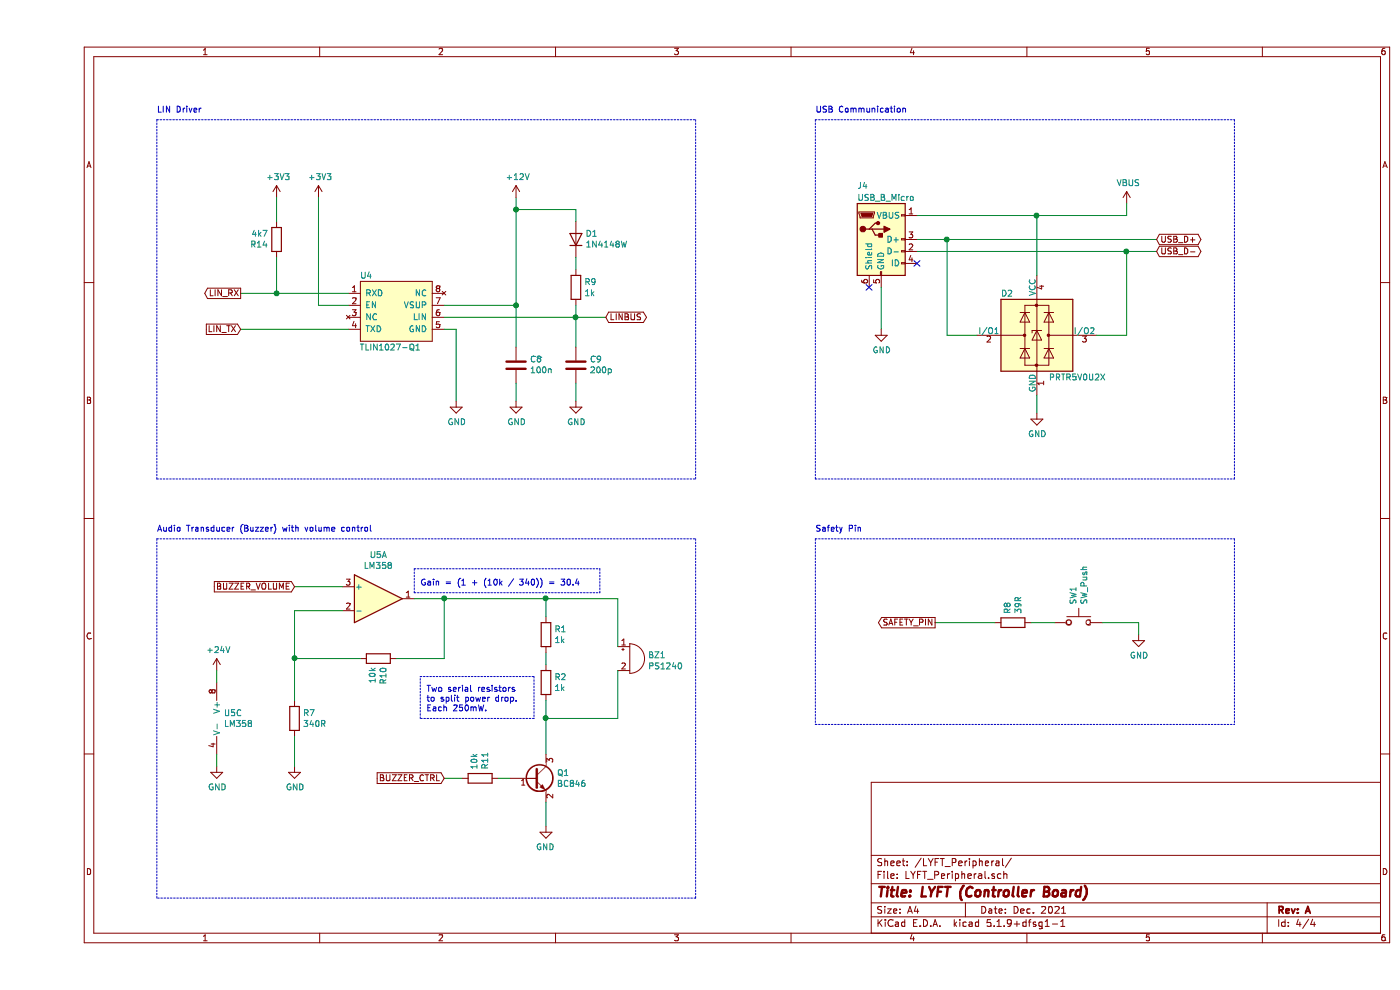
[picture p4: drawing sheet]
EESchema Schematic File Version 4
EELAYER 30 0
EELAYER END
$Descr A4 11693 8268
encoding utf-8
Sheet 4 4
Title "LYFT (Controller Board)"
Date "Dec. 2021"
Rev "A"
Comp ""
Comment1 ""
Comment2 ""
Comment3 ""
Comment4 ""
$EndDescr
$Comp
L Connector:USB_B_Micro J4
U 1 1
P 7050 2000
F 0 "J4" H 6850 2450 50  0000 L CNN
F 1 "USB_B_Micro" H 6850 2350 50  0000 L CNN
F 2 "Connector_USB:USB_Micro-B_Wuerth_614105150721_Vertical_CircularHoles" H 7200 1950 50  0001 C CNN
F 3 "~" H 7200 1950 50  0001 C CNN
	1    7050 2000
	1    0    0    -1  
$EndComp
$Comp
L power:GND #PWR031
U 1 1
P 7050 2750
F 0 "#PWR031" H 7050 2500 50  0001 C CNN
F 1 "GND" H 7055 2577 50  0000 C CNN
F 2 "" H 7050 2750 50  0001 C CNN
F 3 "" H 7050 2750 50  0001 C CNN
	1    7050 2750
	1    0    0    -1  
$EndComp
NoConn ~ 6950 2400
NoConn ~ 7350 2200
Text GLabel 9350 2000 2    50   BiDi ~ 0
USB_D+
Text GLabel 9350 2100 2    50   BiDi ~ 0
USB_D-
$Comp
L power:VBUS #PWR033
U 1 1
P 9100 1700
F 0 "#PWR033" H 9100 1550 50  0001 C CNN
F 1 "VBUS" H 9115 1873 50  0000 C CNN
F 2 "" H 9100 1700 50  0001 C CNN
F 3 "" H 9100 1700 50  0001 C CNN
	1    9100 1700
	1    0    0    -1  
$EndComp
$Comp
L Power_Protection:PRTR5V0U2X D2
U 1 1
P 8350 2800
F 0 "D2" H 8050 3150 50  0000 L CNN
F 1 "PRTR5V0U2X" H 8450 2450 50  0000 L CNN
F 2 "Package_TO_SOT_SMD:SOT-143" H 8410 2800 50  0001 C CNN
F 3 "https://assets.nexperia.com/documents/data-sheet/PRTR5V0U2X.pdf" H 8410 2800 50  0001 C CNN
	1    8350 2800
	1    0    0    -1  
$EndComp
$Comp
L power:GND #PWR032
U 1 1
P 8350 3450
F 0 "#PWR032" H 8350 3200 50  0001 C CNN
F 1 "GND" H 8355 3277 50  0000 C CNN
F 2 "" H 8350 3450 50  0001 C CNN
F 3 "" H 8350 3450 50  0001 C CNN
	1    8350 3450
	1    0    0    -1  
$EndComp
Wire Wire Line
	9100 1800 9100 1700
Wire Wire Line
	9350 2000 7600 2000
Wire Wire Line
	7350 2100 9100 2100
Wire Wire Line
	7850 2800 7600 2800
Wire Wire Line
	7600 2800 7600 2000
Connection ~ 7600 2000
Wire Wire Line
	7600 2000 7350 2000
Wire Wire Line
	8850 2800 9100 2800
Wire Wire Line
	9100 2800 9100 2100
Connection ~ 9100 2100
Wire Wire Line
	9100 2100 9350 2100
Wire Wire Line
	8350 2300 8350 1800
Wire Wire Line
	8350 3300 8350 3450
Wire Wire Line
	7050 2750 7050 2400
Text Notes 6500 950  0    50   ~ 0
USB Communication
$Comp
L LYFT:TLIN1027-Q1 U4
U 1 1
P 3000 2600
F 0 "U4" H 2750 2900 50  0000 C CNN
F 1 "TLIN1027-Q1" H 2950 2300 50  0000 C CNN
F 2 "Package_SO:SOIC-8_3.9x4.9mm_P1.27mm" H 3000 2600 50  0001 C CNN
F 3 "https://www.ti.com/lit/ds/symlink/tlin1027-q1.pdf?ts=1633102243678&ref_url=https%253A%252F%252Fwww.google.com%252F" H 3000 2600 50  0001 C CNN
	1    3000 2600
	1    0    0    -1  
$EndComp
$Comp
L Device:C C9
U 1 1
P 4500 3050
F 0 "C9" H 4385 3004 50  0000 R CNN
F 1 "200p" H 4385 3095 50  0000 R CNN
F 2 "Capacitor_SMD:C_0805_2012Metric_Pad1.18x1.45mm_HandSolder" H 4538 2900 50  0001 C CNN
F 3 "~" H 4500 3050 50  0001 C CNN
	1    4500 3050
	-1   0    0    1   
$EndComp
$Comp
L Device:R R9
U 1 1
P 4500 2400
F 0 "R9" H 4570 2446 50  0000 L CNN
F 1 "1k" H 4570 2355 50  0000 L CNN
F 2 "Resistor_SMD:R_0805_2012Metric_Pad1.20x1.40mm_HandSolder" V 4430 2400 50  0001 C CNN
F 3 "~" H 4500 2400 50  0001 C CNN
	1    4500 2400
	1    0    0    -1  
$EndComp
Text GLabel 4750 2650 2    50   BiDi ~ 0
LINBUS
$Comp
L power:GND #PWR026
U 1 1
P 3500 3350
F 0 "#PWR026" H 3500 3100 50  0001 C CNN
F 1 "GND" H 3505 3177 50  0000 C CNN
F 2 "" H 3500 3350 50  0001 C CNN
F 3 "" H 3500 3350 50  0001 C CNN
	1    3500 3350
	1    0    0    -1  
$EndComp
$Comp
L power:GND #PWR030
U 1 1
P 4500 3350
F 0 "#PWR030" H 4500 3100 50  0001 C CNN
F 1 "GND" H 4505 3177 50  0000 C CNN
F 2 "" H 4500 3350 50  0001 C CNN
F 3 "" H 4500 3350 50  0001 C CNN
	1    4500 3350
	1    0    0    -1  
$EndComp
Wire Wire Line
	4500 3350 4500 3200
$Comp
L power:+12V #PWR028
U 1 1
P 4000 1650
F 0 "#PWR028" H 4000 1500 50  0001 C CNN
F 1 "+12V" H 4015 1823 50  0000 C CNN
F 2 "" H 4000 1650 50  0001 C CNN
F 3 "" H 4000 1650 50  0001 C CNN
	1    4000 1650
	1    0    0    -1  
$EndComp
Connection ~ 4500 2650
Wire Wire Line
	4500 2650 4500 2900
Wire Wire Line
	4500 2650 4750 2650
Wire Wire Line
	4500 1850 4500 1750
Wire Wire Line
	4500 2150 4500 2250
Wire Wire Line
	4500 2550 4500 2650
Text GLabel 1700 2750 0    50   Input ~ 0
LIN_TX
Text GLabel 1700 2450 0    50   Output ~ 0
LIN_RX
$Comp
L power:+3V3 #PWR024
U 1 1
P 2350 1650
F 0 "#PWR024" H 2350 1500 50  0001 C CNN
F 1 "+3V3" H 2365 1823 50  0000 C CNN
F 2 "" H 2350 1650 50  0001 C CNN
F 3 "" H 2350 1650 50  0001 C CNN
	1    2350 1650
	1    0    0    -1  
$EndComp
Wire Wire Line
	2350 1650 2350 2550
Wire Notes Line
	1000 4000 1000 1000
Wire Notes Line
	10000 1000 10000 4000
Text Notes 1000 950  0    50   ~ 0
LIN Driver
$Comp
L Device:C C8
U 1 1
P 4000 3050
F 0 "C8" H 3885 3004 50  0000 R CNN
F 1 "100n" H 3885 3095 50  0000 R CNN
F 2 "Capacitor_SMD:C_0805_2012Metric_Pad1.18x1.45mm_HandSolder" H 4038 2900 50  0001 C CNN
F 3 "~" H 4000 3050 50  0001 C CNN
	1    4000 3050
	-1   0    0    1   
$EndComp
Wire Wire Line
	3500 2750 3500 3350
Wire Wire Line
	4000 1650 4000 1750
$Comp
L power:GND #PWR029
U 1 1
P 4000 3350
F 0 "#PWR029" H 4000 3100 50  0001 C CNN
F 1 "GND" H 4005 3177 50  0000 C CNN
F 2 "" H 4000 3350 50  0001 C CNN
F 3 "" H 4000 3350 50  0001 C CNN
	1    4000 3350
	1    0    0    -1  
$EndComp
Wire Wire Line
	4000 3350 4000 3200
Connection ~ 4000 1750
Wire Wire Line
	4000 1750 4500 1750
Wire Wire Line
	4000 1750 4000 2550
Wire Wire Line
	3400 2750 3500 2750
Wire Wire Line
	4500 2650 3400 2650
Wire Wire Line
	3400 2550 4000 2550
Connection ~ 4000 2550
Wire Wire Line
	4000 2550 4000 2900
Wire Notes Line
	6500 1000 6500 4000
Wire Notes Line
	6500 1000 10000 1000
Wire Notes Line
	6500 4000 10000 4000
Wire Notes Line
	5500 4000 5500 1000
Wire Notes Line
	1000 1000 5500 1000
Wire Notes Line
	1000 4000 5500 4000
Text GLabel 7500 5200 0    50   Output ~ 0
SAFETY_PIN
$Comp
L Device:R R8
U 1 1
P 8150 5200
F 0 "R8" H 8220 5246 50  0000 L CNN
F 1 "39R" H 8220 5155 50  0000 L CNN
F 2 "Resistor_SMD:R_0805_2012Metric_Pad1.20x1.40mm_HandSolder" V 8080 5200 50  0001 C CNN
F 3 "~" H 8150 5200 50  0001 C CNN
	1    8150 5200
	0    -1   -1   0   
$EndComp
$Comp
L power:GND #PWR027
U 1 1
P 9200 5300
F 0 "#PWR027" H 9200 5050 50  0001 C CNN
F 1 "GND" H 9205 5127 50  0000 C CNN
F 2 "" H 9200 5300 50  0001 C CNN
F 3 "" H 9200 5300 50  0001 C CNN
	1    9200 5300
	1    0    0    -1  
$EndComp
Text Notes 6500 4450 0    50   ~ 0
Safety Pin
$Comp
L Switch:SW_Push SW1
U 1 1
P 8700 5200
F 0 "SW1" V 8654 5348 50  0000 L CNN
F 1 "SW_Push" V 8745 5348 50  0000 L CNN
F 2 "Button_Switch_THT:SW_Tactile_SPST_Angled_PTS645Vx31-2LFS" H 8700 5400 50  0001 C CNN
F 3 "~" H 8700 5400 50  0001 C CNN
	1    8700 5200
	1    0    0    -1  
$EndComp
$Comp
L Device:R R11
U 1 1
P 3700 6500
AR Path="/612B67A7/6177CA29" Ref="R11"  Part="1" 
AR Path="/61830454/6177CA29" Ref="R?"  Part="1" 
F 0 "R11" H 3770 6546 50  0000 L CNN
F 1 "10k" H 3770 6455 50  0000 L CNN
F 2 "Resistor_SMD:R_0805_2012Metric_Pad1.20x1.40mm_HandSolder" V 3630 6500 50  0001 C CNN
F 3 "~" H 3700 6500 50  0001 C CNN
	1    3700 6500
	0    1    -1   0   
$EndComp
$Comp
L Transistor_BJT:BC846 Q1
U 1 1
P 4150 6500
AR Path="/612B67A7/6177CA2F" Ref="Q1"  Part="1" 
AR Path="/61830454/6177CA2F" Ref="Q?"  Part="1" 
F 0 "Q1" H 4341 6546 50  0000 L CNN
F 1 "BC846" H 4341 6455 50  0000 L CNN
F 2 "Package_TO_SOT_SMD:SOT-23" H 4350 6425 50  0001 L CIN
F 3 "https://assets.nexperia.com/documents/data-sheet/BC846_SER.pdf" H 4150 6500 50  0001 L CNN
	1    4150 6500
	1    0    0    -1  
$EndComp
Text GLabel 3400 6500 0    50   Input ~ 0
BUZZER_CTRL
$Comp
L power:GND #PWR036
U 1 1
P 4250 6900
AR Path="/612B67A7/6177CA3C" Ref="#PWR036"  Part="1" 
AR Path="/61830454/6177CA3C" Ref="#PWR?"  Part="1" 
F 0 "#PWR036" H 4250 6650 50  0001 C CNN
F 1 "GND" H 4255 6727 50  0000 C CNN
F 2 "" H 4250 6900 50  0001 C CNN
F 3 "" H 4250 6900 50  0001 C CNN
	1    4250 6900
	-1   0    0    -1  
$EndComp
$Comp
L Device:R R1
U 1 1
P 4250 5300
AR Path="/612B67A7/6177CA42" Ref="R1"  Part="1" 
AR Path="/61830454/6177CA42" Ref="R?"  Part="1" 
F 0 "R1" H 4320 5346 50  0000 L CNN
F 1 "1k" H 4320 5255 50  0000 L CNN
F 2 "Resistor_SMD:R_0805_2012Metric_Pad1.20x1.40mm_HandSolder" V 4180 5300 50  0001 C CNN
F 3 "~" H 4250 5300 50  0001 C CNN
	1    4250 5300
	1    0    0    -1  
$EndComp
$Comp
L Device:Buzzer BZ1
U 1 1
P 4950 5500
AR Path="/612B67A7/6177CA48" Ref="BZ1"  Part="1" 
AR Path="/61830454/6177CA48" Ref="BZ?"  Part="1" 
F 0 "BZ1" H 5102 5529 50  0000 L CNN
F 1 "PS1240" H 5102 5438 50  0000 L CNN
F 2 "Buzzer_Beeper:Buzzer_TDK_PS1240P02BT_D12.2mm_H6.5mm" V 4925 5600 50  0001 C CNN
F 3 "~" V 4925 5600 50  0001 C CNN
	1    4950 5500
	1    0    0    -1  
$EndComp
$Comp
L Device:R R7
U 1 1
P 2150 6000
AR Path="/612B67A7/61787A41" Ref="R7"  Part="1" 
AR Path="/61830454/61787A41" Ref="R?"  Part="1" 
F 0 "R7" H 2220 6046 50  0000 L CNN
F 1 "340R" H 2220 5955 50  0000 L CNN
F 2 "Resistor_SMD:R_0805_2012Metric_Pad1.20x1.40mm_HandSolder" V 2080 6000 50  0001 C CNN
F 3 "~" H 2150 6000 50  0001 C CNN
	1    2150 6000
	1    0    0    -1  
$EndComp
$Comp
L Device:R R10
U 1 1
P 2850 5500
AR Path="/612B67A7/61787A47" Ref="R10"  Part="1" 
AR Path="/61830454/61787A47" Ref="R?"  Part="1" 
F 0 "R10" H 2920 5546 50  0000 L CNN
F 1 "10k" H 2920 5455 50  0000 L CNN
F 2 "Resistor_SMD:R_0805_2012Metric_Pad1.20x1.40mm_HandSolder" V 2780 5500 50  0001 C CNN
F 3 "~" H 2850 5500 50  0001 C CNN
	1    2850 5500
	0    1    1    0   
$EndComp
$Comp
L power:GND #PWR035
U 1 1
P 2150 6400
AR Path="/612B67A7/61787A4D" Ref="#PWR035"  Part="1" 
AR Path="/61830454/61787A4D" Ref="#PWR?"  Part="1" 
F 0 "#PWR035" H 2150 6150 50  0001 C CNN
F 1 "GND" H 2155 6227 50  0000 C CNN
F 2 "" H 2150 6400 50  0001 C CNN
F 3 "" H 2150 6400 50  0001 C CNN
	1    2150 6400
	1    0    0    -1  
$EndComp
Text GLabel 2150 4900 0    50   Input ~ 0
BUZZER_VOLUME
Wire Wire Line
	3150 5000 3400 5000
Wire Wire Line
	4250 6000 4250 6300
Wire Wire Line
	2550 5100 2150 5100
Wire Wire Line
	2150 4900 2550 4900
Wire Wire Line
	4250 6900 4250 6700
Wire Wire Line
	2150 6150 2150 6400
Wire Wire Line
	2150 5100 2150 5500
Wire Wire Line
	3000 5500 3400 5500
Wire Wire Line
	2700 5500 2150 5500
Connection ~ 2150 5500
Wire Wire Line
	2150 5500 2150 5850
$Comp
L power:+24V #PWR025
U 1 1
P 1500 5600
F 0 "#PWR025" H 1500 5450 50  0001 C CNN
F 1 "+24V" H 1515 5773 50  0000 C CNN
F 2 "" H 1500 5600 50  0001 C CNN
F 3 "" H 1500 5600 50  0001 C CNN
	1    1500 5600
	1    0    0    -1  
$EndComp
$Comp
L power:GND #PWR034
U 1 1
P 1500 6400
AR Path="/612B67A7/6181040B" Ref="#PWR034"  Part="1" 
AR Path="/61830454/6181040B" Ref="#PWR?"  Part="1" 
F 0 "#PWR034" H 1500 6150 50  0001 C CNN
F 1 "GND" H 1505 6227 50  0000 C CNN
F 2 "" H 1500 6400 50  0001 C CNN
F 3 "" H 1500 6400 50  0001 C CNN
	1    1500 6400
	1    0    0    -1  
$EndComp
Wire Wire Line
	1500 6400 1500 6300
Wire Wire Line
	1500 5700 1500 5600
Wire Notes Line
	1000 4500 5500 4500
Wire Wire Line
	9200 5300 9200 5200
Wire Wire Line
	9200 5200 8900 5200
Wire Wire Line
	8500 5200 8300 5200
Wire Wire Line
	8000 5200 7500 5200
Wire Notes Line
	6500 4500 10000 4500
Wire Notes Line
	6500 6050 10000 6050
Wire Notes Line
	10000 4500 10000 6050
Wire Notes Line
	6500 4500 6500 6050
Text Notes 1000 4450 0    50   ~ 0
Audio Transducer (Buzzer) with volume control
Wire Wire Line
	1700 2450 2000 2450
Wire Wire Line
	1700 2750 2600 2750
$Comp
L Device:R R14
U 1 1
P 2000 2000
F 0 "R14" H 2070 2046 50  0000 L CNN
F 1 "4k7" H 2070 1955 50  0000 L CNN
F 2 "Resistor_SMD:R_0805_2012Metric_Pad1.20x1.40mm_HandSolder" V 1930 2000 50  0001 C CNN
F 3 "~" H 2000 2000 50  0001 C CNN
	1    2000 2000
	-1   0    0    1   
$EndComp
Wire Wire Line
	2350 2550 2600 2550
$Comp
L power:+3V3 #PWR038
U 1 1
P 2000 1650
F 0 "#PWR038" H 2000 1500 50  0001 C CNN
F 1 "+3V3" H 2015 1823 50  0000 C CNN
F 2 "" H 2000 1650 50  0001 C CNN
F 3 "" H 2000 1650 50  0001 C CNN
	1    2000 1650
	1    0    0    -1  
$EndComp
Wire Wire Line
	2000 1650 2000 1850
Wire Wire Line
	2000 2150 2000 2450
Connection ~ 2000 2450
Wire Wire Line
	2000 2450 2600 2450
$Comp
L Diode:1N4148W D1
U 1 1
P 4500 2000
F 0 "D1" V 4546 1920 50  0000 R CNN
F 1 "1N4148W" V 4455 1920 50  0000 R CNN
F 2 "Diode_SMD:D_SOD-123" H 4500 1825 50  0001 C CNN
F 3 "https://www.vishay.com/docs/85748/1n4148w.pdf" H 4500 2000 50  0001 C CNN
	1    4500 2000
	0    -1   -1   0   
$EndComp
Connection ~ 4250 5000
Wire Wire Line
	4250 5000 4850 5000
Wire Wire Line
	3400 5000 3400 5500
Wire Wire Line
	3400 5000 4250 5000
Connection ~ 3400 5000
Wire Wire Line
	3400 6500 3550 6500
Wire Wire Line
	3850 6500 3950 6500
Wire Notes Line
	5500 7500 1000 7500
Wire Notes Line
	5500 4500 5500 7500
Wire Notes Line
	1000 4500 1000 7500
$Comp
L Device:R R2
U 1 1
P 4250 5700
AR Path="/612B67A7/61AB74FD" Ref="R2"  Part="1" 
AR Path="/61830454/61AB74FD" Ref="R?"  Part="1" 
F 0 "R2" H 4320 5746 50  0000 L CNN
F 1 "1k" H 4320 5655 50  0000 L CNN
F 2 "Resistor_SMD:R_0805_2012Metric_Pad1.20x1.40mm_HandSolder" V 4180 5700 50  0001 C CNN
F 3 "~" H 4250 5700 50  0001 C CNN
	1    4250 5700
	1    0    0    -1  
$EndComp
Wire Wire Line
	4850 6000 4250 6000
Connection ~ 4250 6000
Wire Wire Line
	4850 5000 4850 5400
Wire Wire Line
	4850 5600 4850 6000
Wire Wire Line
	4250 5450 4250 5550
Wire Wire Line
	4250 5850 4250 6000
Wire Wire Line
	4250 5000 4250 5150
Text Notes 3250 5950 0    50   ~ 0
Two serial resistors \nto split power drop. \nEach 250mW.
Wire Notes Line
	3200 5650 4150 5650
Wire Notes Line
	4150 5650 4150 6000
Wire Notes Line
	4150 6000 3200 6000
Wire Notes Line
	3200 6000 3200 5650
Text Notes 3200 4900 0    50   ~ 0
Gain = (1 + (10k / 340)) = 30.4
Wire Notes Line
	3150 4950 4700 4950
$Comp
L Amplifier_Operational:LM358 U5
U 1 1
P 2850 5000
F 0 "U5" H 2850 5367 50  0000 C CNN
F 1 "LM358" H 2850 5276 50  0000 C CNN
F 2 "Package_SO:SO-8_3.9x4.9mm_P1.27mm" H 2850 5000 50  0001 C CNN
F 3 "http://www.ti.com/lit/ds/symlink/lm2904-n.pdf" H 2850 5000 50  0001 C CNN
	1    2850 5000
	1    0    0    -1  
$EndComp
$Comp
L Amplifier_Operational:LM358 U5
U 3 1
P 1600 6000
F 0 "U5" H 1558 6046 50  0000 L CNN
F 1 "LM358" H 1558 5955 50  0000 L CNN
F 2 "Package_SO:SO-8_3.9x4.9mm_P1.27mm" H 1600 6000 50  0001 C CNN
F 3 "http://www.ti.com/lit/ds/symlink/lm2904-n.pdf" H 1600 6000 50  0001 C CNN
	3    1600 6000
	1    0    0    -1  
$EndComp
Wire Wire Line
	7350 1800 8350 1800
Connection ~ 8350 1800
Wire Wire Line
	8350 1800 9100 1800
Wire Notes Line
	3150 4950 3150 4750
Wire Notes Line
	3150 4750 4700 4750
Wire Notes Line
	4700 4750 4700 4950
$EndSCHEMATC
